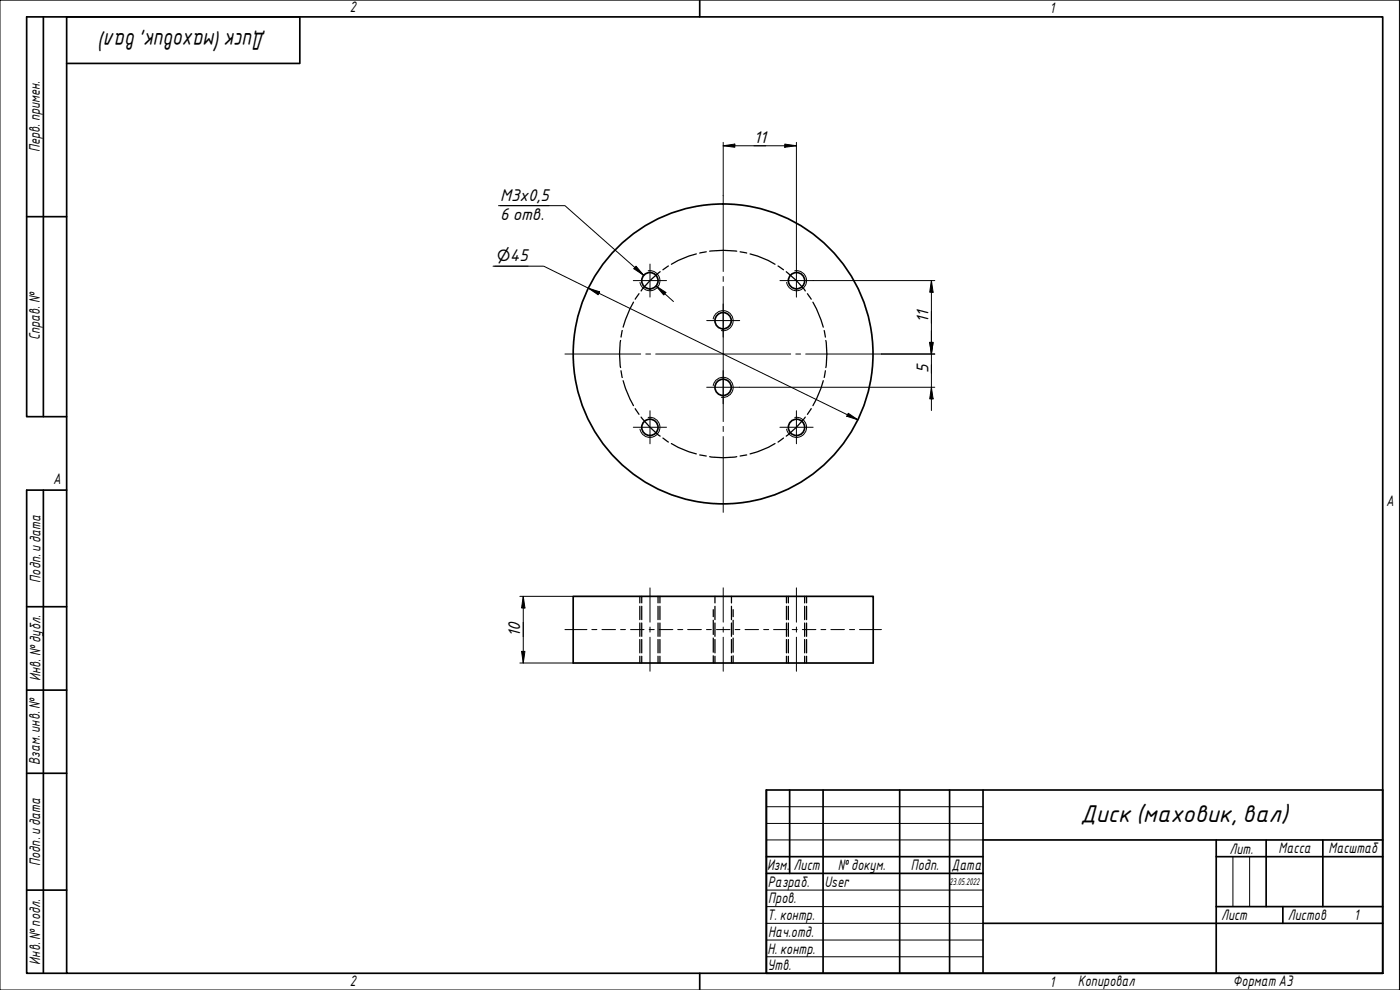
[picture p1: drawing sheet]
<svg xmlns="http://www.w3.org/2000/svg" width="420mm" height="297mm" viewBox="0 0 420 297" stroke-linecap="round" stroke-linejoin="round" font-family="sans-serif">
<g fill="none" stroke="#000" stroke-width=".51">
<path d="M172 178.9h90.1v20h-90.1z"/>
<circle cx="195" cy="84.2" r="2.44"/>
<circle cx="217" cy="96.2" r="2.44"/>
<circle cx="239" cy="84.2" r="2.44"/>
<circle cx="217" cy="106.2" r="45"/>
<circle cx="217" cy="116.2" r="2.44"/>
<circle cx="195" cy="128.2" r="2.44"/>
<circle cx="239" cy="128.2" r="2.44"/>
</g>
<path d="M194.5 81.2a3 3 0 0 1 3.5 2.5 3 3 0 0 1-2.4 3.5 3 3 0 0 1-3.5-2.5M214 95.7a3 3 0 0 1 3.5-2.5 3 3 0 0 1 2.5 3.5 3 3 0 0 1-3.5 2.5M238.5 81.2a3 3 0 0 1 3.5 2.5 3 3 0 0 1-2.4 3.5 3 3 0 0 1-3.5-2.5M214 115.7a3 3 0 0 1 3.5-2.4 3 3 0 0 1 2.5 3.4 3 3 0 0 1-3.5 2.5M194.5 125.3a3 3 0 0 1 3.5 2.4 3 3 0 0 1-2.4 3.5 3 3 0 0 1-3.5-2.5M238.5 125.3a3 3 0 0 1 3.5 2.4 3 3 0 0 1-2.4 3.5 3 3 0 0 1-3.5-2.5" fill="none" stroke="#000" stroke-width=".3"/>
<g fill="none" stroke="#000" stroke-width=".38">
<path d="M192 178.9v2M192.6 178.9v2M197.5 178.9v2M198.1 178.9v2M214.6 178.9v2M219.5 178.9v2M236 178.9v2M236.6 178.9v2M241.5 178.9v2M242.1 178.9v2M192 181.9v4M192 186.9v4"/>
<path d="M192 191.9v4M192 196.9v2M192.6 181.9v4M192.6 186.9v4M192.6 191.9v4M192.6 196.9v2M197.5 181.9v4M197.5 186.9v4M197.5 191.9v4M197.5 196.9v2M198.1 181.9v4M198.1 186.9v4"/>
<path d="M198.1 191.9v4M198.1 196.9v2M214.1 182.9v2.1M214.1 186.1v4.3M214.1 191.4v4.3M214.1 196.8v2.1M214.6 181.9v4M214.6 186.9v4M214.6 191.9v4M214.6 196.9v2M219.5 181.9v4M219.5 186.9v4"/>
<path d="M219.5 191.9v4M219.5 196.9v2M220 182.9v2.1M220 186.1v4.3M220 191.4v4.3M220 196.8v2.1M236 181.9v4M236 186.9v4M236 191.9v4M236 196.9v2M236.6 181.9v4M236.6 186.9v4"/>
<path d="M236.6 191.9v4M236.6 196.9v2M241.5 181.9v4M241.5 186.9v4M241.5 191.9v4M241.5 196.9v2M242.1 181.9v4M242.1 186.9v4M242.1 191.9v4M242.1 196.9v2"/>
</g>
<path d="M20 5.1h395v286.9h-395zM210 0v5.1M210 292v5" fill="none" stroke="#000" stroke-width=".51"/>
<path d="M0 0h420v297h-420z" fill="none" stroke="#000" stroke-width=".3"/>
<g fill="none" stroke="#000" stroke-width=".51">
<path d="M230 237h185v55h-185zM237 237v25.1M247 237v55M270 237v55M285 237v55M295 237v55M230 257h65M295 252h120M365 257h50M365 252v40M380 252v20M397 252v20"/>
<path d="M230 262.1h65M295 277h120M365 272h50M385 272v5"/>
</g>
<path d="M230 242h65M230 247.1h65M230 252h65M370 257v15M375 257v15M230 267.1h65M230 272h65M230 277h65M230 282.1h65M230 287.1h65" fill="none" stroke="#000" stroke-width=".3"/>
<g fill="none" stroke="#000" stroke-width=".38">
<path d="M200.6 79.8l-1.7 1.1M209 76.2l-2.2 .6-3.3 1.4-2 1.1M212 75.6l-2 .3M213 75.4a32.6 32.6 0 0 1 8.1 0M222.1 75.6l2 .3M225.1 76.2l2.2 .6 3.3 1.4 2 1.1M233.5 79.8l1.6 1.1M186.8 99.2l-.4 1.9M190.1 90.7l-1.1 2-2 5.5M191.8 88.1l-1.2 1.7M198.1 81.5a28.4 28.4 0 0 0-5.7 5.8M236 81.5a28.4 28.4 0 0 1 5.7 5.8"/>
<path d="M242.3 88.1l1.2 1.7M244 90.7l1 2 2.1 5.5M247.3 99.2l.4 1.9M186.2 102.2a26.2 26.2 0 0 0 0 8.1M186.4 111.2l.4 2.1M187 114.2l.7 2.3 2.4 5.2M247.1 114.2l-.7 2.3-2.4 5.2M247.7 111.2l-.4 2.1M247.8 102.2a26.2 26.2 0 0 1 0 8.1M190.6 122.6l1.2 1.7M192.4 125.1a30.4 30.4 0 0 0 5.7 5.8M198.9 131.4l1.7 1.2"/>
<path d="M201.5 133.1l2 1.1 3.3 1.4 2.2 .6M210 136.5l2 .3M213 137a26.2 26.2 0 0 0 8.1 0M224.1 136.5l-2 .3M232.6 133.1l-2 1.1-3.3 1.4-2.2 .6M235.1 131.4l-1.6 1.2M241.7 125.1a30.4 30.4 0 0 1-5.7 5.8M243.5 122.6l-1.2 1.7"/>
</g>
<path d="M13 5.1v119.9M20 19h70v-13.9h-82v119.9h12M8 65h12M13 147.1v144.9M20 147.1h-12v144.9h12M8 182h12M8 207.1h12M8 232h12M8 267.1h12" fill="none" stroke="#000" stroke-width=".51"/>
<g fill="none" stroke="#000" stroke-width=".3">
<path d="M217 58.7v22.8M195.1 79.2v9.9M239 79.2v9.9M190.1 84.2h9.9M212.1 96.2h9.9M217 91.2v9.9M217 83v1.4M217 86v40.5M234.1 84.2h9.9M169.5 106.2h22.8M193.8 106.2h1.5M196.8 106.2h40.5"/>
<path d="M212.1 116.2h9.9M217 111.2v9.9M238.8 106.2h1.5M241.8 106.2h22.7M190.1 128.2h9.9M195.1 123.2v9.9M217 127.9v1.6M217 131v22.7M234.1 128.2h9.9M239 123.2v9.9"/>
</g>
<g fill="none" stroke="#000" stroke-width=".3">
<path d="M217 43.7l3.5-.5v1zM217 43.7h22M217 42.7v16M235.5 43.2l3.5 .5-3.5 .5zM239 42.7v36.5M148 79.9h15.2l94.3 46.1M148.5 79.9h10M149.6 61.7h19.9l23.7 20.9-2.6-2.4M150.1 61.7h14.7M190.9 79.9l2.3 2.7-3-2zM176.6 86.5l3.4 1.1-.5 .8zM196.9 85.8l2.9 1.9-.6 .8z"/>
<path d="M196.9 85.8l5.2 4.7M244 84.2h36.5M279.5 84.2l.5 3.5h-1zM279.5 84.2v39M222 116.2h58.5M264.5 106.2h16M279 102.7h1l-.5 3.5zM279.5 116.2l.5 3.5h-1zM254.6 124l2.9 2-3.4-1.1zM156 178.9h16M157 178.9l.5 3.5h-1zM157 178.9v20"/>
<path d="M156 198.9h16M156.5 195.4h1l-.5 3.5z"/>
</g>
<g fill="#000">
<path d="M217 43.7l3.5-.5v1z" fill-rule="evenodd"/>
<path d="M235.5 43.2l3.5 .5-3.5 .5z" fill-rule="evenodd"/>
<path d="M176.6 86.5l3.4 1.1-.5 .8z" fill-rule="evenodd"/>
<path d="M190.9 79.9l2.3 2.7-3-2z" fill-rule="evenodd"/>
<path d="M196.9 85.8l2.9 1.9-.6 .8z" fill-rule="evenodd"/>
<path d="M279.5 84.2l.5 3.5h-1z" fill-rule="evenodd"/>
<path d="M279 102.7h1l-.5 3.5z" fill-rule="evenodd"/>
<path d="M279 102.7h1l-.5 3.5z" fill-rule="evenodd"/>
<path d="M279.5 116.2l.5 3.5h-1z" fill-rule="evenodd"/>
<path d="M254.6 124l2.9 2-3.4-1.1z" fill-rule="evenodd"/>
<path d="M156.5 195.4h1l-.5 3.5z" fill-rule="evenodd"/>
<path d="M157 178.9l.5 3.5h-1z" fill-rule="evenodd"/>
</g>
<g fill="none" stroke="#000" stroke-width=".3">
<path d="M195.1 176.4v10.3M217 176.4v10.3M239 176.4v10.3M169.5 188.9h6.6M177.6 188.9h1.5M180.7 188.9h4M186.2 188.9h1.5M189.2 188.9h4.1M194.8 188.9h1.5M195.1 188.1v1.6M195.1 191.2v10.2M197.8 188.9h4.1"/>
<path d="M203.4 188.9h1.5M206.4 188.9h4.1M212 188.9h1.5M215 188.9h4.1M217 188.1v1.6M217 191.2v10.2M220.6 188.9h1.5M223.6 188.9h4M229.2 188.9h1.5M232.2 188.9h4.1M237.7 188.9h1.6M239 188.1v1.6"/>
<path d="M239 191.2v10.2M240.8 188.9h4.1M246.4 188.9h1.4M249.4 188.9h4M255 188.9h1.5M257.9 188.9h6.6"/>
</g>
<g font-size="7">
<text x="79.8" y="9.8" transform="rotate(180 79.8 9.8)">Диск(маховик, вал)</text>
<text x="324.2" y="246.7">Диск (маховик, вал)</text>
</g>
<g font-size="4.9">
<text x="226.3" y="42.8">11</text>
<text x="150.1" y="60.2">М3х0,5</text>
<text x="150.1" y="66.1">6 отв.</text>
<text x="148.5" y="78.2">⌀45</text>
<text x="278.6" y="97" transform="rotate(-90 278.6 97)">11</text>
<text x="278.6" y="112" transform="rotate(-90 278.6 112)">5</text>
<text x="156.1" y="191.1" transform="rotate(-90 156.1 191.1)">10</text>
</g>
<g font-size="4.4">
<text x="105" y="3.7">2</text>
<text x="315" y="3.8">1</text>
<text x="11.9" y="45.6" transform="rotate(-90 11.9 45.6)">Перв. примен.</text>
<text x="12" y="102.2" transform="rotate(-90 12 102.2)">Справ. №</text>
<text x="16" y="145.2">A</text>
<text x="416" y="151.7">A</text>
<text x="12.2" y="174.8" transform="rotate(-90 12.2 174.8)">Подп. идата</text>
<text x="12.2" y="204.3" transform="rotate(-90 12.2 204.3)">Инв. №дубл.</text>
<text x="12" y="229.5" transform="rotate(-90 12 229.5)">Взам. инв. №</text>
<text x="369" y="256.1">Лит.</text>
<text x="383.7" y="256.1">Масса</text>
<text x="398.7" y="256.1">Масштаб</text>
<text x="12.1" y="259.8" transform="rotate(-90 12.1 259.8)">Подп. идата</text>
<text x="230.2" y="261.1">Изм.</text>
<text x="238.2" y="261.1">Лист</text>
<text x="251.5" y="261">№докум.</text>
<text x="273.4" y="261.2">Подп.</text>
<text x="285.6" y="261.2">Дата</text>
<text x="230.4" y="266.1">Разраб.</text>
<text x="247.4" y="266.1">User</text>
<text x="230.6" y="271.1">Пров.</text>
<text x="230.3" y="276.1">Т. контр.</text>
<text x="230.5" y="281.1">Нач.отд.</text>
<text x="366.5" y="276.1">Лист</text>
<text x="386.5" y="276.1">Листов</text>
<text x="406.4" y="276">1</text>
<text x="230.4" y="286.1">Н. контр.</text>
<text x="12.1" y="289.4" transform="rotate(-90 12.1 289.4)">Инв. №подл.</text>
<text x="230.3" y="291.1">Утв.</text>
<text x="105" y="295.9">2</text>
<text x="315" y="296.1">1</text>
<text x="323.5" y="295.8">Копировал</text>
<text x="370" y="295.8">Формат А3</text>
</g>
<text font-size="2.8" x="285" y="265.5">23.05.2022</text>
</svg>
